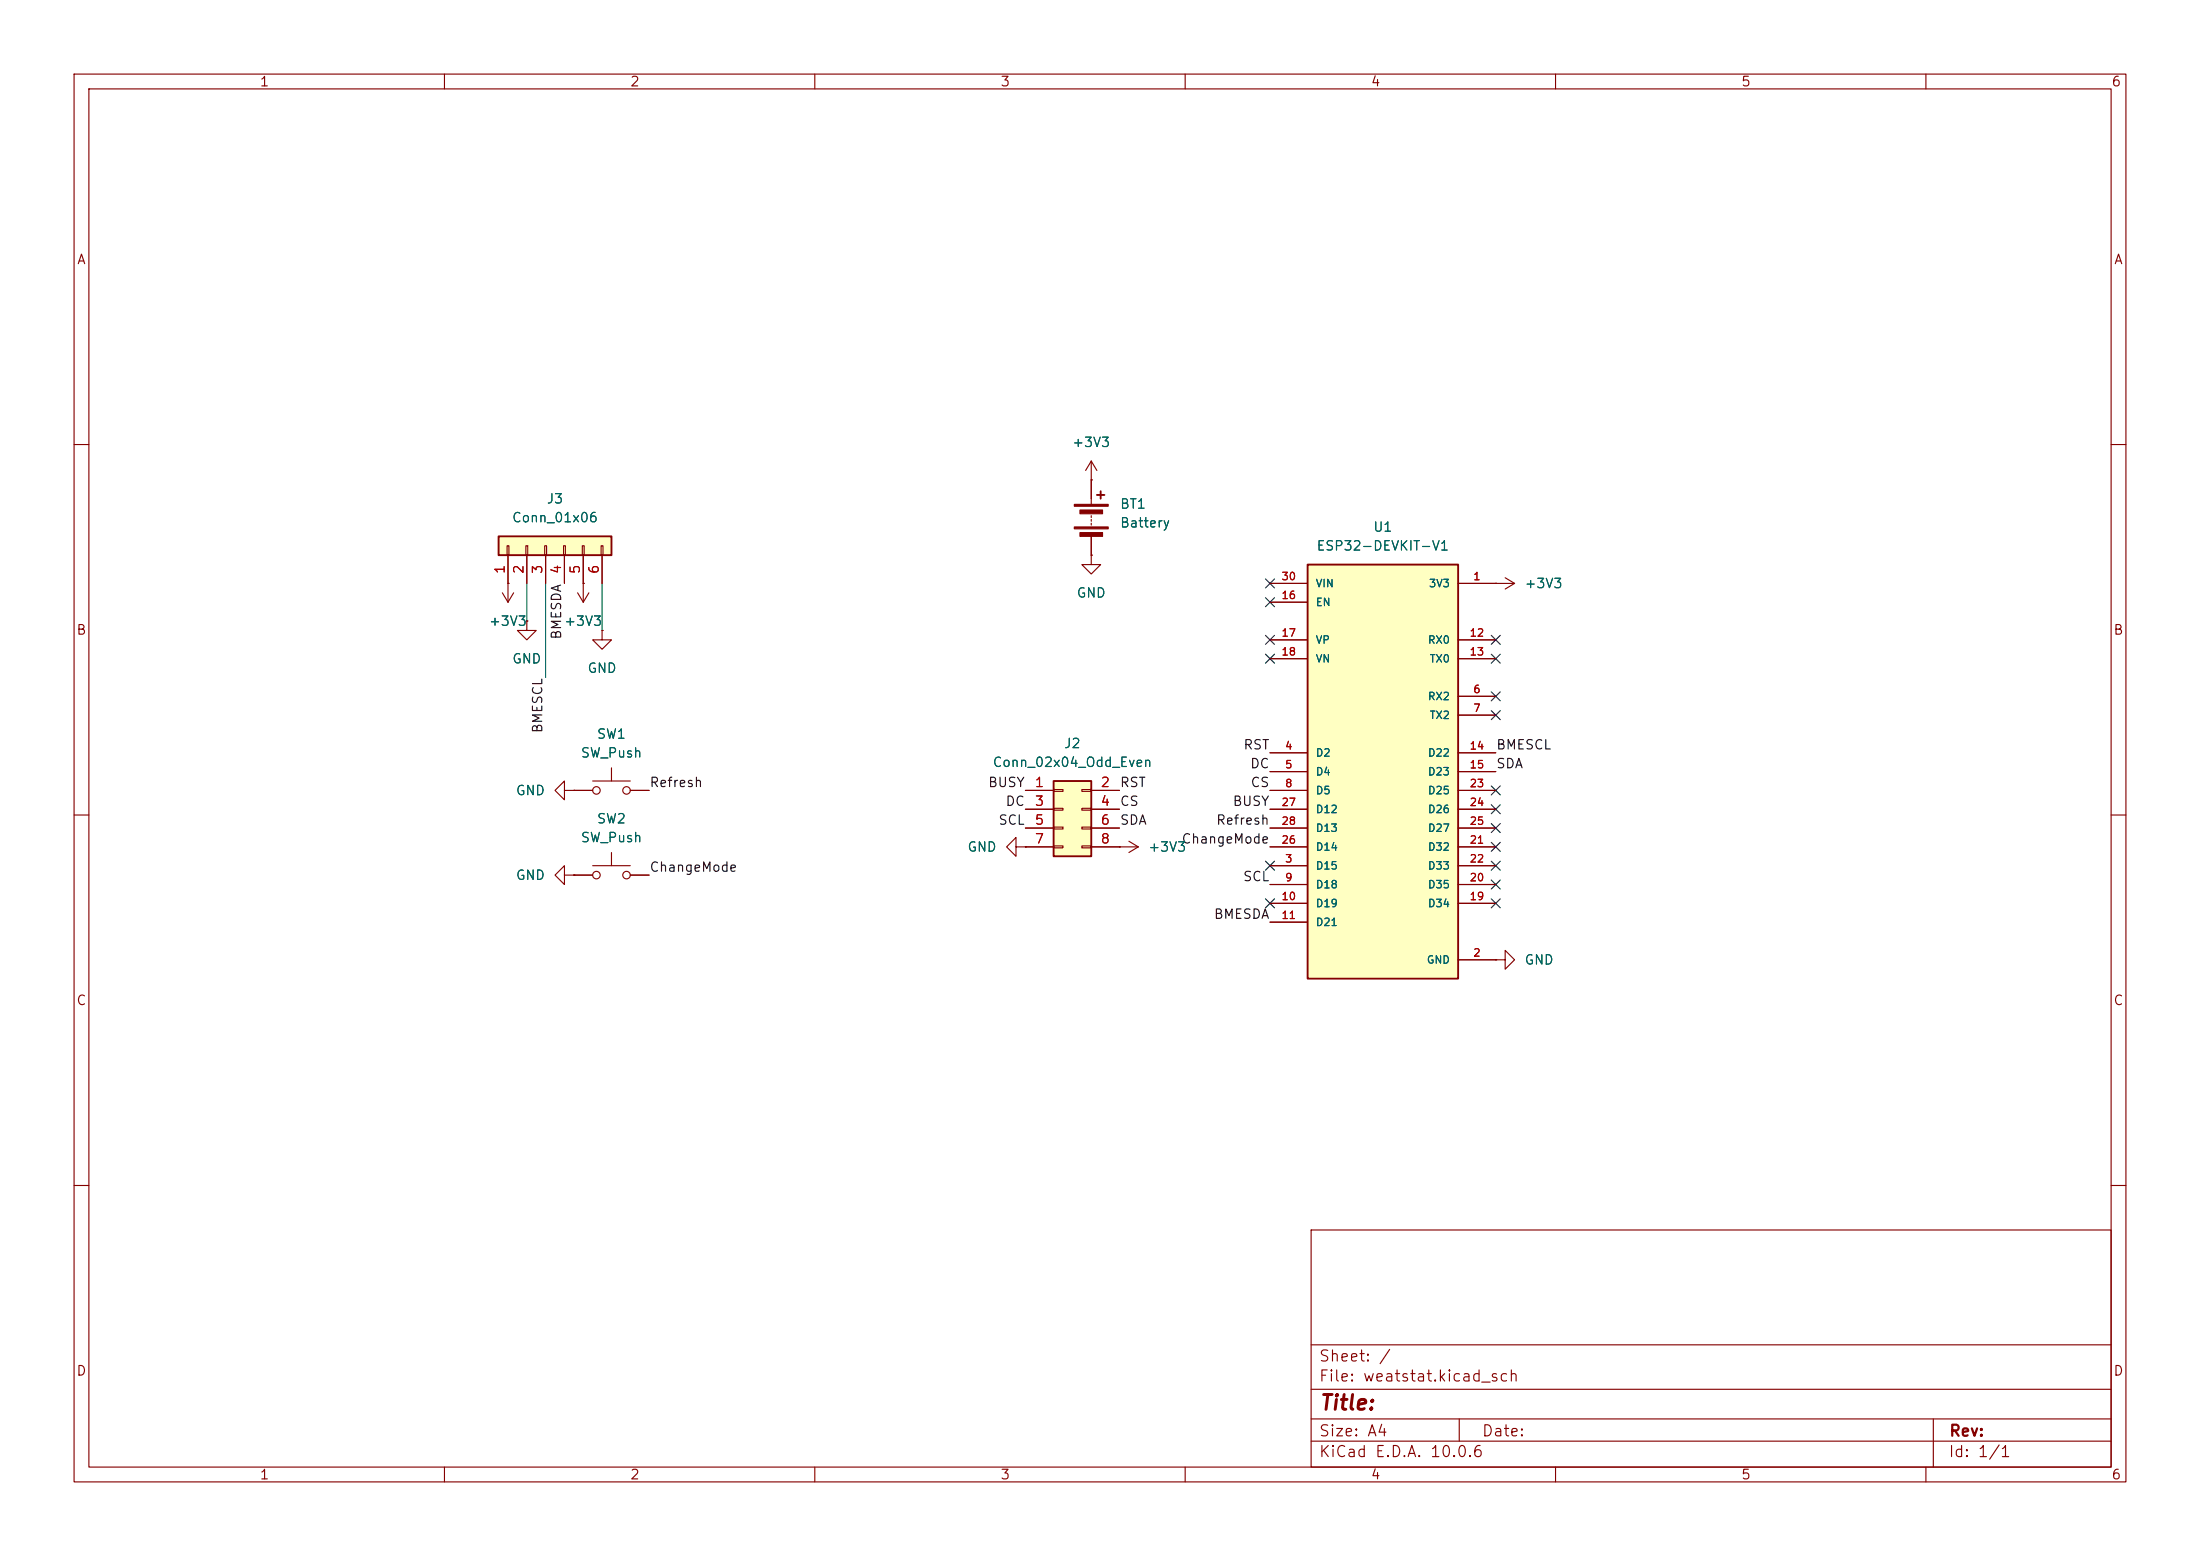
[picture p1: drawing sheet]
(kicad_sch
 (version 20260306)
 (generator "eeschema")
 (generator_version "10.0")
 (paper "A4")
 (lib_symbols
  (symbol "Connector_Generic:Conn_01x06"
   (pin_names
    (offset 1.016) (hide yes)) (exclude_from_sim no) (in_bom yes) (on_board yes)
   (in_pos_files yes)
   (duplicate_pin_numbers_are_jumpers no)
   (property "Reference" "J" (at 0 7.62 0) (show_name no) (do_not_autoplace no) (effects (font (size 1.27 1.27))))
   (property "Value" "Conn_01x06" (at 0 -10.16 0) (show_name no) (do_not_autoplace no) (effects (font (size 1.27 1.27))))
   (property "Footprint" "" (at 0 0 0) (show_name no) (do_not_autoplace no) (hide yes) (effects (font (size 1.27 1.27))))
   (property "Datasheet" "" (at 0 0 0) (show_name no) (do_not_autoplace no) (hide yes) (effects (font (size 1.27 1.27))))
   (property "Description" "Generic connector, single row, 01x06, script generated (kicad-library-utils/schlib/autogen/connector/)" (at 0 0 0) (show_name no) (do_not_autoplace no) (hide yes) (effects (font (size 1.27 1.27))))
   (symbol "Conn_01x06_1_1"
    (rectangle (start -1.27 6.35) (end 1.27 -8.89) (stroke (width 0.254) (type default)) (fill (type background)))
    (rectangle (start -1.27 5.207) (end 0 4.953) (stroke (width 0.1524) (type default)) (fill (type none)))
    (rectangle (start -1.27 2.667) (end 0 2.413) (stroke (width 0.1524) (type default)) (fill (type none)))
    (rectangle (start -1.27 0.127) (end 0 -0.127) (stroke (width 0.1524) (type default)) (fill (type none)))
    (rectangle (start -1.27 -2.413) (end 0 -2.667) (stroke (width 0.1524) (type default)) (fill (type none)))
    (rectangle (start -1.27 -4.953) (end 0 -5.207) (stroke (width 0.1524) (type default)) (fill (type none)))
    (rectangle (start -1.27 -7.493) (end 0 -7.747) (stroke (width 0.1524) (type default)) (fill (type none)))
    (pin passive line (at -5.08 5.08 0) (length 3.81) (name "Pin_1" (effects (font (size 1.27 1.27)))) (number "1" (effects (font (size 1.27 1.27)))))
    (pin passive line (at -5.08 2.54 0) (length 3.81) (name "Pin_2" (effects (font (size 1.27 1.27)))) (number "2" (effects (font (size 1.27 1.27)))))
    (pin passive line (at -5.08 0 0) (length 3.81) (name "Pin_3" (effects (font (size 1.27 1.27)))) (number "3" (effects (font (size 1.27 1.27)))))
    (pin passive line (at -5.08 -2.54 0) (length 3.81) (name "Pin_4" (effects (font (size 1.27 1.27)))) (number "4" (effects (font (size 1.27 1.27)))))
    (pin passive line (at -5.08 -5.08 0) (length 3.81) (name "Pin_5" (effects (font (size 1.27 1.27)))) (number "5" (effects (font (size 1.27 1.27)))))
    (pin passive line (at -5.08 -7.62 0) (length 3.81) (name "Pin_6" (effects (font (size 1.27 1.27)))) (number "6" (effects (font (size 1.27 1.27))))))
   (embedded_fonts no))
  (symbol "Connector_Generic:Conn_02x04_Odd_Even"
   (pin_names
    (offset 1.016) (hide yes)) (exclude_from_sim no) (in_bom yes) (on_board yes)
   (in_pos_files yes)
   (duplicate_pin_numbers_are_jumpers no)
   (property "Reference" "J" (at 1.27 5.08 0) (show_name no) (do_not_autoplace no) (effects (font (size 1.27 1.27))))
   (property "Value" "Conn_02x04_Odd_Even" (at 1.27 -7.62 0) (show_name no) (do_not_autoplace no) (effects (font (size 1.27 1.27))))
   (property "Footprint" "" (at 0 0 0) (show_name no) (do_not_autoplace no) (hide yes) (effects (font (size 1.27 1.27))))
   (property "Datasheet" "" (at 0 0 0) (show_name no) (do_not_autoplace no) (hide yes) (effects (font (size 1.27 1.27))))
   (property "Description" "Generic connector, double row, 02x04, odd/even pin numbering scheme (row 1 odd numbers, row 2 even numbers), script generated (kicad-library-utils/schlib/autogen/connector/)" (at 0 0 0) (show_name no) (do_not_autoplace no) (hide yes) (effects (font (size 1.27 1.27))))
   (symbol "Conn_02x04_Odd_Even_1_1"
    (rectangle (start -1.27 3.81) (end 3.81 -6.35) (stroke (width 0.254) (type default)) (fill (type background)))
    (rectangle (start -1.27 2.667) (end 0 2.413) (stroke (width 0.1524) (type default)) (fill (type none)))
    (rectangle (start -1.27 0.127) (end 0 -0.127) (stroke (width 0.1524) (type default)) (fill (type none)))
    (rectangle (start -1.27 -2.413) (end 0 -2.667) (stroke (width 0.1524) (type default)) (fill (type none)))
    (rectangle (start -1.27 -4.953) (end 0 -5.207) (stroke (width 0.1524) (type default)) (fill (type none)))
    (rectangle (start 3.81 2.667) (end 2.54 2.413) (stroke (width 0.1524) (type default)) (fill (type none)))
    (rectangle (start 3.81 0.127) (end 2.54 -0.127) (stroke (width 0.1524) (type default)) (fill (type none)))
    (rectangle (start 3.81 -2.413) (end 2.54 -2.667) (stroke (width 0.1524) (type default)) (fill (type none)))
    (rectangle (start 3.81 -4.953) (end 2.54 -5.207) (stroke (width 0.1524) (type default)) (fill (type none)))
    (pin passive line (at -5.08 2.54 0) (length 3.81) (name "Pin_1" (effects (font (size 1.27 1.27)))) (number "1" (effects (font (size 1.27 1.27)))))
    (pin passive line (at 7.62 2.54 180) (length 3.81) (name "Pin_2" (effects (font (size 1.27 1.27)))) (number "2" (effects (font (size 1.27 1.27)))))
    (pin passive line (at -5.08 0 0) (length 3.81) (name "Pin_3" (effects (font (size 1.27 1.27)))) (number "3" (effects (font (size 1.27 1.27)))))
    (pin passive line (at 7.62 0 180) (length 3.81) (name "Pin_4" (effects (font (size 1.27 1.27)))) (number "4" (effects (font (size 1.27 1.27)))))
    (pin passive line (at -5.08 -2.54 0) (length 3.81) (name "Pin_5" (effects (font (size 1.27 1.27)))) (number "5" (effects (font (size 1.27 1.27)))))
    (pin passive line (at 7.62 -2.54 180) (length 3.81) (name "Pin_6" (effects (font (size 1.27 1.27)))) (number "6" (effects (font (size 1.27 1.27)))))
    (pin passive line (at -5.08 -5.08 0) (length 3.81) (name "Pin_7" (effects (font (size 1.27 1.27)))) (number "7" (effects (font (size 1.27 1.27)))))
    (pin passive line (at 7.62 -5.08 180) (length 3.81) (name "Pin_8" (effects (font (size 1.27 1.27)))) (number "8" (effects (font (size 1.27 1.27))))))
   (embedded_fonts no))
  (symbol "Device:Battery"
   (pin_numbers (hide yes))
   (pin_names
    (offset 0) (hide yes)) (exclude_from_sim no) (in_bom yes) (on_board yes)
   (in_pos_files yes)
   (duplicate_pin_numbers_are_jumpers no)
   (property "Reference" "BT" (at 2.54 2.54 0) (show_name no) (do_not_autoplace no) (effects (font (size 1.27 1.27)) (justify left)))
   (property "Value" "Battery" (at 2.54 0 0) (show_name no) (do_not_autoplace no) (effects (font (size 1.27 1.27)) (justify left)))
   (property "Footprint" "" (at 0 1.524 90) (show_name no) (do_not_autoplace no) (hide yes) (effects (font (size 1.27 1.27))))
   (property "Datasheet" "" (at 0 1.524 90) (show_name no) (do_not_autoplace no) (hide yes) (effects (font (size 1.27 1.27))))
   (property "Description" "Multiple-cell battery" (at 0 0 0) (show_name no) (do_not_autoplace no) (hide yes) (effects (font (size 1.27 1.27))))
   (property "Sim.Device" "V" (at 0 0 0) (show_name no) (do_not_autoplace no) (hide yes) (effects (font (size 1.27 1.27))))
   (property "Sim.Type" "DC" (at 0 0 0) (show_name no) (do_not_autoplace no) (hide yes) (effects (font (size 1.27 1.27))))
   (property "Sim.Pins" "1=+ 2=-" (at 0 0 0) (show_name no) (do_not_autoplace no) (hide yes) (effects (font (size 1.27 1.27))))
   (symbol "Battery_0_1"
    (rectangle (start -2.286 1.778) (end 2.286 1.524) (stroke (width 0) (type default)) (fill (type outline)))
    (rectangle (start -2.286 -1.27) (end 2.286 -1.524) (stroke (width 0) (type default)) (fill (type outline)))
    (rectangle (start -1.524 1.016) (end 1.524 0.508) (stroke (width 0) (type default)) (fill (type outline)))
    (rectangle (start -1.524 -2.032) (end 1.524 -2.54) (stroke (width 0) (type default)) (fill (type outline)))
    (polyline (pts (xy 0 1.778) (xy 0 2.54)) (stroke (width 0) (type default)) (fill (type none)))
    (polyline (pts (xy 0 0) (xy 0 0.254)) (stroke (width 0) (type default)) (fill (type none)))
    (polyline (pts (xy 0 -0.508) (xy 0 -0.254)) (stroke (width 0) (type default)) (fill (type none)))
    (polyline (pts (xy 0 -1.016) (xy 0 -0.762)) (stroke (width 0) (type default)) (fill (type none)))
    (polyline (pts (xy 0.762 3.048) (xy 1.778 3.048)) (stroke (width 0.254) (type default)) (fill (type none)))
    (polyline (pts (xy 1.27 3.556) (xy 1.27 2.54)) (stroke (width 0.254) (type default)) (fill (type none))))
   (symbol "Battery_1_1"
    (pin passive line (at 0 5.08 270) (length 2.54) (name "+" (effects (font (size 1.27 1.27)))) (number "1" (effects (font (size 1.27 1.27)))))
    (pin passive line (at 0 -5.08 90) (length 2.54) (name "-" (effects (font (size 1.27 1.27)))) (number "2" (effects (font (size 1.27 1.27))))))
   (embedded_fonts no))
  (symbol "ESP32-DEVKIT-V1:ESP32-DEVKIT-V1"
   (pin_names
    (offset 1.016)) (exclude_from_sim no) (in_bom yes) (on_board yes)
   (in_pos_files yes)
   (duplicate_pin_numbers_are_jumpers no)
   (property "Reference" "U" (at -10.16 30.48 0) (show_name no) (do_not_autoplace no) (effects (font (size 1.27 1.27)) (justify left top)))
   (property "Value" "ESP32-DEVKIT-V1" (at -10.16 -30.48 0) (show_name no) (do_not_autoplace no) (effects (font (size 1.27 1.27)) (justify left bottom)))
   (property "Footprint" "ESP32-DEVKIT-V1:MODULE_ESP32_DEVKIT_V1" (at 0 0 0) (show_name no) (do_not_autoplace no) (hide yes) (effects (font (size 1.27 1.27)) (justify bottom)))
   (property "Datasheet" "https://snapeda.s3.amazonaws.com/datasheets/ESP32-DOIT-DEV-KIT-v1-pinout-mischianti.pdf" (at 0 0 0) (show_name no) (do_not_autoplace no) (hide yes) (effects (font (size 1.27 1.27)) (justify bottom)))
   (property "Description" "Dual core, Wi-Fi: 2.4 GHz up to 150 Mbits/s,BLE (Bluetooth Low Energy) and legacy Bluetooth, 32 bits, Up to 240 MHz" (at 0 0 0) (show_name no) (do_not_autoplace no) (hide yes) (effects (font (size 1.27 1.27)) (justify bottom)))
   (property "DATASHEET_URL" "https://snapeda.s3.amazonaws.com/datasheets/ESP32-DOIT-DEV-KIT-v1-pinout-mischianti.pdf" (at 0 0 0) (show_name no) (do_not_autoplace no) (hide yes) (effects (font (size 1.27 1.27)) (justify bottom)))
   (property "MANUFACTURER" "Do it" (at 0 0 0) (show_name no) (do_not_autoplace no) (hide yes) (effects (font (size 1.27 1.27)) (justify bottom)))
   (property "MAXIMUM_PACKAGE_HEIGHT" "6.8 mm" (at 0 0 0) (show_name no) (do_not_autoplace no) (hide yes) (effects (font (size 1.27 1.27)) (justify bottom)))
   (property "MPN" "ESP32-DEVKIT-V1" (at 0 0 0) (show_name no) (do_not_autoplace no) (hide yes) (effects (font (size 1.27 1.27)) (justify bottom)))
   (property "SOURCE_URL" "https://www.snapeda.com/parts/ESP32-DEVKIT-V1/Do+it/view-part/" (at 0 0 0) (show_name no) (do_not_autoplace no) (hide yes) (effects (font (size 1.27 1.27)) (justify bottom)))
   (property "STANDARD" "Manufacturer Recommendations" (at 0 0 0) (show_name no) (do_not_autoplace no) (hide yes) (effects (font (size 1.27 1.27)) (justify bottom)))
   (symbol "ESP32-DEVKIT-V1_0_0"
    (rectangle (start -10.16 -27.94) (end 10.16 27.94) (stroke (width 0.254) (type default)) (fill (type background)))
    (pin output line (at 15.24 25.4 180) (length 5.08) (name "3V3" (effects (font (size 1.016 1.016)))) (number "1" (effects (font (size 1.016 1.016)))))
    (pin power_in line (at 15.24 -25.4 180) (length 5.08) (name "GND" (effects (font (size 1.016 1.016)))) (number "2" (effects (font (size 1.016 1.016)))))
    (pin bidirectional line (at -15.24 -12.7 0) (length 5.08) (name "D15" (effects (font (size 1.016 1.016)))) (number "3" (effects (font (size 1.016 1.016)))))
    (pin bidirectional line (at -15.24 2.54 0) (length 5.08) (name "D2" (effects (font (size 1.016 1.016)))) (number "4" (effects (font (size 1.016 1.016)))))
    (pin bidirectional line (at -15.24 0 0) (length 5.08) (name "D4" (effects (font (size 1.016 1.016)))) (number "5" (effects (font (size 1.016 1.016)))))
    (pin input line (at 15.24 10.16 180) (length 5.08) (name "RX2" (effects (font (size 1.016 1.016)))) (number "6" (effects (font (size 1.016 1.016)))))
    (pin output line (at 15.24 7.62 180) (length 5.08) (name "TX2" (effects (font (size 1.016 1.016)))) (number "7" (effects (font (size 1.016 1.016)))))
    (pin bidirectional line (at -15.24 -2.54 0) (length 5.08) (name "D5" (effects (font (size 1.016 1.016)))) (number "8" (effects (font (size 1.016 1.016)))))
    (pin bidirectional line (at -15.24 -15.24 0) (length 5.08) (name "D18" (effects (font (size 1.016 1.016)))) (number "9" (effects (font (size 1.016 1.016)))))
    (pin bidirectional line (at -15.24 -17.78 0) (length 5.08) (name "D19" (effects (font (size 1.016 1.016)))) (number "10" (effects (font (size 1.016 1.016)))))
    (pin bidirectional line (at -15.24 -20.32 0) (length 5.08) (name "D21" (effects (font (size 1.016 1.016)))) (number "11" (effects (font (size 1.016 1.016)))))
    (pin input line (at 15.24 17.78 180) (length 5.08) (name "RX0" (effects (font (size 1.016 1.016)))) (number "12" (effects (font (size 1.016 1.016)))))
    (pin output line (at 15.24 15.24 180) (length 5.08) (name "TX0" (effects (font (size 1.016 1.016)))) (number "13" (effects (font (size 1.016 1.016)))))
    (pin bidirectional line (at 15.24 2.54 180) (length 5.08) (name "D22" (effects (font (size 1.016 1.016)))) (number "14" (effects (font (size 1.016 1.016)))))
    (pin bidirectional line (at 15.24 0 180) (length 5.08) (name "D23" (effects (font (size 1.016 1.016)))) (number "15" (effects (font (size 1.016 1.016)))))
    (pin input line (at -15.24 22.86 0) (length 5.08) (name "EN" (effects (font (size 1.016 1.016)))) (number "16" (effects (font (size 1.016 1.016)))))
    (pin bidirectional line (at -15.24 17.78 0) (length 5.08) (name "VP" (effects (font (size 1.016 1.016)))) (number "17" (effects (font (size 1.016 1.016)))))
    (pin bidirectional line (at -15.24 15.24 0) (length 5.08) (name "VN" (effects (font (size 1.016 1.016)))) (number "18" (effects (font (size 1.016 1.016)))))
    (pin bidirectional line (at 15.24 -17.78 180) (length 5.08) (name "D34" (effects (font (size 1.016 1.016)))) (number "19" (effects (font (size 1.016 1.016)))))
    (pin bidirectional line (at 15.24 -15.24 180) (length 5.08) (name "D35" (effects (font (size 1.016 1.016)))) (number "20" (effects (font (size 1.016 1.016)))))
    (pin bidirectional line (at 15.24 -10.16 180) (length 5.08) (name "D32" (effects (font (size 1.016 1.016)))) (number "21" (effects (font (size 1.016 1.016)))))
    (pin bidirectional line (at 15.24 -12.7 180) (length 5.08) (name "D33" (effects (font (size 1.016 1.016)))) (number "22" (effects (font (size 1.016 1.016)))))
    (pin bidirectional line (at 15.24 -2.54 180) (length 5.08) (name "D25" (effects (font (size 1.016 1.016)))) (number "23" (effects (font (size 1.016 1.016)))))
    (pin bidirectional line (at 15.24 -5.08 180) (length 5.08) (name "D26" (effects (font (size 1.016 1.016)))) (number "24" (effects (font (size 1.016 1.016)))))
    (pin bidirectional line (at 15.24 -7.62 180) (length 5.08) (name "D27" (effects (font (size 1.016 1.016)))) (number "25" (effects (font (size 1.016 1.016)))))
    (pin bidirectional line (at -15.24 -10.16 0) (length 5.08) (name "D14" (effects (font (size 1.016 1.016)))) (number "26" (effects (font (size 1.016 1.016)))))
    (pin bidirectional line (at -15.24 -5.08 0) (length 5.08) (name "D12" (effects (font (size 1.016 1.016)))) (number "27" (effects (font (size 1.016 1.016)))))
    (pin bidirectional line (at -15.24 -7.62 0) (length 5.08) (name "D13" (effects (font (size 1.016 1.016)))) (number "28" (effects (font (size 1.016 1.016)))))
    (pin power_in line (at 15.24 -25.4 180) (length 5.08) (hide yes) (name "GND" (effects (font (size 1.016 1.016)))) (number "29" (effects (font (size 1.016 1.016)))))
    (pin input line (at -15.24 25.4 0) (length 5.08) (name "VIN" (effects (font (size 1.016 1.016)))) (number "30" (effects (font (size 1.016 1.016))))))
   (embedded_fonts no))
  (symbol "Switch:SW_Push"
   (pin_numbers (hide yes))
   (pin_names
    (offset 1.016) (hide yes)) (exclude_from_sim no) (in_bom yes) (on_board yes)
   (in_pos_files yes)
   (duplicate_pin_numbers_are_jumpers no)
   (property "Reference" "SW" (at 1.27 2.54 0) (show_name no) (do_not_autoplace no) (effects (font (size 1.27 1.27)) (justify left)))
   (property "Value" "SW_Push" (at 0 -1.524 0) (show_name no) (do_not_autoplace no) (effects (font (size 1.27 1.27))))
   (property "Footprint" "" (at 0 5.08 0) (show_name no) (do_not_autoplace no) (hide yes) (effects (font (size 1.27 1.27))))
   (property "Datasheet" "" (at 0 5.08 0) (show_name no) (do_not_autoplace no) (hide yes) (effects (font (size 1.27 1.27))))
   (property "Description" "Push button switch, generic, two pins" (at 0 0 0) (show_name no) (do_not_autoplace no) (hide yes) (effects (font (size 1.27 1.27))))
   (symbol "SW_Push_0_1"
    (circle (center -2.032 0) (radius 0.508) (stroke (width 0) (type default)) (fill (type none)))
    (polyline (pts (xy 0 1.27) (xy 0 3.048)) (stroke (width 0) (type default)) (fill (type none)))
    (circle (center 2.032 0) (radius 0.508) (stroke (width 0) (type default)) (fill (type none)))
    (polyline (pts (xy 2.54 1.27) (xy -2.54 1.27)) (stroke (width 0) (type default)) (fill (type none)))
    (pin passive line (at -5.08 0 0) (length 2.54) (name "1" (effects (font (size 1.27 1.27)))) (number "1" (effects (font (size 1.27 1.27)))))
    (pin passive line (at 5.08 0 180) (length 2.54) (name "2" (effects (font (size 1.27 1.27)))) (number "2" (effects (font (size 1.27 1.27))))))
   (embedded_fonts no))
  (symbol "power:+3V3"
   (power global)
   (pin_numbers (hide yes))
   (pin_names
    (offset 0) (hide yes)) (exclude_from_sim no) (in_bom yes) (on_board yes)
   (in_pos_files yes)
   (duplicate_pin_numbers_are_jumpers no)
   (property "Reference" "#PWR" (at 0 -3.81 0) (show_name no) (do_not_autoplace no) (hide yes) (effects (font (size 1.27 1.27))))
   (property "Value" "+3V3" (at 0 3.556 0) (show_name no) (do_not_autoplace no) (effects (font (size 1.27 1.27))))
   (property "Footprint" "" (at 0 0 0) (show_name no) (do_not_autoplace no) (hide yes) (effects (font (size 1.27 1.27))))
   (property "Datasheet" "" (at 0 0 0) (show_name no) (do_not_autoplace no) (hide yes) (effects (font (size 1.27 1.27))))
   (property "Description" "Power symbol creates a global label with name \"+3V3\"" (at 0 0 0) (show_name no) (do_not_autoplace no) (hide yes) (effects (font (size 1.27 1.27))))
   (symbol "+3V3_0_1"
    (polyline (pts (xy -0.762 1.27) (xy 0 2.54)) (stroke (width 0) (type default)) (fill (type none)))
    (polyline (pts (xy 0 2.54) (xy 0.762 1.27)) (stroke (width 0) (type default)) (fill (type none)))
    (polyline (pts (xy 0 0) (xy 0 2.54)) (stroke (width 0) (type default)) (fill (type none))))
   (symbol "+3V3_1_1"
    (pin power_in line (at 0 0 90) (length 0) (name "" (effects (font (size 1.27 1.27)))) (number "1" (effects (font (size 1.27 1.27))))))
   (embedded_fonts no))
  (symbol "power:GND"
   (power global)
   (pin_numbers (hide yes))
   (pin_names
    (offset 0) (hide yes)) (exclude_from_sim no) (in_bom yes) (on_board yes)
   (in_pos_files yes)
   (duplicate_pin_numbers_are_jumpers no)
   (property "Reference" "#PWR" (at 0 -6.35 0) (show_name no) (do_not_autoplace no) (hide yes) (effects (font (size 1.27 1.27))))
   (property "Value" "GND" (at 0 -3.81 0) (show_name no) (do_not_autoplace no) (effects (font (size 1.27 1.27))))
   (property "Footprint" "" (at 0 0 0) (show_name no) (do_not_autoplace no) (hide yes) (effects (font (size 1.27 1.27))))
   (property "Datasheet" "" (at 0 0 0) (show_name no) (do_not_autoplace no) (hide yes) (effects (font (size 1.27 1.27))))
   (property "Description" "Power symbol creates a global label with name \"GND\" , ground" (at 0 0 0) (show_name no) (do_not_autoplace no) (hide yes) (effects (font (size 1.27 1.27))))
   (symbol "GND_0_1"
    (polyline (pts (xy 0 0) (xy 0 -1.27) (xy 1.27 -1.27) (xy 0 -2.54) (xy -1.27 -1.27) (xy 0 -1.27)) (stroke (width 0) (type default)) (fill (type none))))
   (symbol "GND_1_1"
    (pin power_in line (at 0 0 270) (length 0) (name "" (effects (font (size 1.27 1.27)))) (number "1" (effects (font (size 1.27 1.27))))))
   (embedded_fonts no)))
 (no_connect
  (at 201.93 93.98))
 (no_connect
  (at 201.93 106.68))
 (no_connect
  (at 171.45 116.84))
 (no_connect
  (at 171.45 86.36))
 (no_connect
  (at 171.45 121.92))
 (no_connect
  (at 171.45 88.9))
 (no_connect
  (at 201.93 111.76))
 (no_connect
  (at 201.93 121.92))
 (no_connect
  (at 201.93 109.22))
 (no_connect
  (at 201.93 114.3))
 (no_connect
  (at 201.93 119.38))
 (no_connect
  (at 201.93 116.84))
 (no_connect
  (at 201.93 96.52))
 (no_connect
  (at 171.45 78.74))
 (no_connect
  (at 201.93 86.36))
 (no_connect
  (at 201.93 88.9))
 (no_connect
  (at 171.45 81.28))
 (wire
  (pts (xy 73.66 91.44) (xy 73.66 78.74))
  (stroke (width 0) (type default)))
 (wire
  (pts (xy 81.28 85.09) (xy 81.28 78.74))
  (stroke (width 0) (type default)))
 (wire
  (pts (xy 71.12 83.82) (xy 71.12 78.74))
  (stroke (width 0) (type default)))
 (label "BMESDA"
  (at 171.45 124.46 180)
  (effects (font (size 1.27 1.27)) (justify right bottom)))
 (label "BUSY"
  (at 138.43 106.68 180)
  (effects (font (size 1.27 1.27)) (justify right bottom)))
 (label "SDA"
  (at 201.93 104.14 0)
  (effects (font (size 1.27 1.27)) (justify left bottom)))
 (label "DC"
  (at 171.45 104.14 180)
  (effects (font (size 1.27 1.27)) (justify right bottom)))
 (label "SDA"
  (at 151.13 111.76 0)
  (effects (font (size 1.27 1.27)) (justify left bottom)))
 (label "ChangeMode"
  (at 171.45 114.3 180)
  (effects (font (size 1.27 1.27)) (justify right bottom)))
 (label "SCL"
  (at 138.43 111.76 180)
  (effects (font (size 1.27 1.27)) (justify right bottom)))
 (label "Refresh"
  (at 87.63 106.68 0)
  (effects (font (size 1.27 1.27)) (justify left bottom)))
 (label "BMESCL"
  (at 201.93 101.6 0)
  (effects (font (size 1.27 1.27)) (justify left bottom)))
 (label "BMESDA"
  (at 76.2 78.74 270)
  (effects (font (size 1.27 1.27)) (justify right bottom)))
 (label "ChangeMode"
  (at 87.63 118.11 0)
  (effects (font (size 1.27 1.27)) (justify left bottom)))
 (label "SCL"
  (at 171.45 119.38 180)
  (effects (font (size 1.27 1.27)) (justify right bottom)))
 (label "DC"
  (at 138.43 109.22 180)
  (effects (font (size 1.27 1.27)) (justify right bottom)))
 (label "RST"
  (at 171.45 101.6 180)
  (effects (font (size 1.27 1.27)) (justify right bottom)))
 (label "BUSY"
  (at 171.45 109.22 180)
  (effects (font (size 1.27 1.27)) (justify right bottom)))
 (label "CS"
  (at 151.13 109.22 0)
  (effects (font (size 1.27 1.27)) (justify left bottom)))
 (label "BMESCL"
  (at 73.66 91.44 270)
  (effects (font (size 1.27 1.27)) (justify right bottom)))
 (label "RST"
  (at 151.13 106.68 0)
  (effects (font (size 1.27 1.27)) (justify left bottom)))
 (label "Refresh"
  (at 171.45 111.76 180)
  (effects (font (size 1.27 1.27)) (justify right bottom)))
 (label "CS"
  (at 171.45 106.68 180)
  (effects (font (size 1.27 1.27)) (justify right bottom)))
 (symbol
  (lib_id "Switch:SW_Push")
  (at 82.55 118.11 0)
  (unit 1)
  (body_style 1)
  (exclude_from_sim no)
  (in_bom yes)
  (on_board yes)
  (in_pos_files yes)
  (dnp no)
  (fields_autoplaced yes)
  (property "Reference" "SW2" (at 82.55 110.49 0) (show_name no) (do_not_autoplace no) (effects (font (size 1.27 1.27))))
  (property "Value" "SW_Push" (at 82.55 113.03 0) (show_name no) (do_not_autoplace no) (effects (font (size 1.27 1.27))))
  (property "Footprint" "Button_Switch_Keyboard:SW_Cherry_MX_1.00u_PCB" (at 82.55 113.03 0) (hide yes) (show_name no) (do_not_autoplace no) (effects (font (size 1.27 1.27))))
  (property "Datasheet" "" (at 82.55 113.03 0) (hide yes) (show_name no) (do_not_autoplace no) (effects (font (size 1.27 1.27))))
  (property "Description" "Push button switch, generic, two pins" (at 82.55 118.11 0) (hide yes) (show_name no) (do_not_autoplace no) (effects (font (size 1.27 1.27))))
  (pin "1")
  (pin "2"))
 (symbol
  (lib_id "Device:Battery")
  (at 147.32 69.85 0)
  (unit 1)
  (body_style 1)
  (exclude_from_sim no)
  (in_bom yes)
  (on_board yes)
  (in_pos_files yes)
  (dnp no)
  (fields_autoplaced yes)
  (property "Reference" "BT1" (at 151.13 68.0084 0) (show_name no) (do_not_autoplace no) (effects (font (size 1.27 1.27)) (justify left)))
  (property "Value" "Battery" (at 151.13 70.5484 0) (show_name no) (do_not_autoplace no) (effects (font (size 1.27 1.27)) (justify left)))
  (property "Footprint" "" (at 147.32 68.326 90) (hide yes) (show_name no) (do_not_autoplace no) (effects (font (size 1.27 1.27))))
  (property "Datasheet" "" (at 147.32 68.326 90) (hide yes) (show_name no) (do_not_autoplace no) (effects (font (size 1.27 1.27))))
  (property "Description" "Multiple-cell battery" (at 147.32 69.85 0) (hide yes) (show_name no) (do_not_autoplace no) (effects (font (size 1.27 1.27))))
  (property "Sim.Device" "V" (at 147.32 69.85 0) (hide yes) (show_name no) (do_not_autoplace no) (effects (font (size 1.27 1.27))))
  (property "Sim.Type" "DC" (at 147.32 69.85 0) (hide yes) (show_name no) (do_not_autoplace no) (effects (font (size 1.27 1.27))))
  (property "Sim.Pins" "1=+ 2=-" (at 147.32 69.85 0) (hide yes) (show_name no) (do_not_autoplace no) (effects (font (size 1.27 1.27))))
  (pin "1")
  (pin "2"))
 (symbol
  (lib_id "power:GND")
  (at 77.47 106.68 270)
  (unit 1)
  (body_style 1)
  (exclude_from_sim no)
  (in_bom yes)
  (on_board yes)
  (in_pos_files yes)
  (dnp no)
  (fields_autoplaced yes)
  (property "Reference" "#PWR012" (at 71.12 106.68 0) (hide yes) (show_name no) (do_not_autoplace no) (effects (font (size 1.27 1.27))))
  (property "Value" "GND" (at 73.66 106.6799 90) (show_name no) (do_not_autoplace no) (effects (font (size 1.27 1.27)) (justify right)))
  (property "Footprint" "" (at 77.47 106.68 0) (hide yes) (show_name no) (do_not_autoplace no) (effects (font (size 1.27 1.27))))
  (property "Datasheet" "" (at 77.47 106.68 0) (hide yes) (show_name no) (do_not_autoplace no) (effects (font (size 1.27 1.27))))
  (property "Description" "Power symbol creates a global label with name \"GND\" , ground" (at 77.47 106.68 0) (hide yes) (show_name no) (do_not_autoplace no) (effects (font (size 1.27 1.27))))
  (pin "1"))
 (symbol
  (lib_id "ESP32-DEVKIT-V1:ESP32-DEVKIT-V1")
  (at 186.69 104.14 0)
  (unit 1)
  (body_style 1)
  (exclude_from_sim no)
  (in_bom yes)
  (on_board yes)
  (in_pos_files yes)
  (dnp no)
  (fields_autoplaced yes)
  (property "Reference" "U1" (at 186.69 71.12 0) (show_name no) (do_not_autoplace no) (effects (font (size 1.27 1.27))))
  (property "Value" "ESP32-DEVKIT-V1" (at 186.69 73.66 0) (show_name no) (do_not_autoplace no) (effects (font (size 1.27 1.27))))
  (property "Footprint" "footprints:MODULE_ESP32_DEVKIT_V1" (at 186.69 104.14 0) (hide yes) (show_name no) (do_not_autoplace no) (effects (font (size 1.27 1.27)) (justify bottom)))
  (property "Datasheet" "https://snapeda.s3.amazonaws.com/datasheets/ESP32-DOIT-DEV-KIT-v1-pinout-mischianti.pdf" (at 186.69 104.14 0) (hide yes) (show_name no) (do_not_autoplace no) (effects (font (size 1.27 1.27)) (justify bottom)))
  (property "Description" "Dual core, Wi-Fi: 2.4 GHz up to 150 Mbits/s,BLE (Bluetooth Low Energy) and legacy Bluetooth, 32 bits, Up to 240 MHz" (at 186.69 104.14 0) (hide yes) (show_name no) (do_not_autoplace no) (effects (font (size 1.27 1.27)) (justify bottom)))
  (property "DATASHEET_URL" "https://snapeda.s3.amazonaws.com/datasheets/ESP32-DOIT-DEV-KIT-v1-pinout-mischianti.pdf" (at 186.69 104.14 0) (hide yes) (show_name no) (do_not_autoplace no) (effects (font (size 1.27 1.27)) (justify bottom)))
  (property "MANUFACTURER" "Do it" (at 186.69 104.14 0) (hide yes) (show_name no) (do_not_autoplace no) (effects (font (size 1.27 1.27)) (justify bottom)))
  (property "MAXIMUM_PACKAGE_HEIGHT" "6.8 mm" (at 186.69 104.14 0) (hide yes) (show_name no) (do_not_autoplace no) (effects (font (size 1.27 1.27)) (justify bottom)))
  (property "MPN" "ESP32-DEVKIT-V1" (at 186.69 104.14 0) (hide yes) (show_name no) (do_not_autoplace no) (effects (font (size 1.27 1.27)) (justify bottom)))
  (property "SOURCE_URL" "https://www.snapeda.com/parts/ESP32-DEVKIT-V1/Do+it/view-part/" (at 186.69 104.14 0) (hide yes) (show_name no) (do_not_autoplace no) (effects (font (size 1.27 1.27)) (justify bottom)))
  (property "STANDARD" "Manufacturer Recommendations" (at 186.69 104.14 0) (hide yes) (show_name no) (do_not_autoplace no) (effects (font (size 1.27 1.27)) (justify bottom)))
  (pin "12")
  (pin "17")
  (pin "7")
  (pin "4")
  (pin "1")
  (pin "13")
  (pin "20")
  (pin "6")
  (pin "11")
  (pin "19")
  (pin "9")
  (pin "3")
  (pin "2")
  (pin "18")
  (pin "10")
  (pin "8")
  (pin "16")
  (pin "5")
  (pin "21")
  (pin "15")
  (pin "14")
  (pin "29")
  (pin "24")
  (pin "30")
  (pin "23")
  (pin "27")
  (pin "28")
  (pin "22")
  (pin "26")
  (pin "25"))
 (symbol
  (lib_id "power:GND")
  (at 147.32 74.93 0)
  (unit 1)
  (body_style 1)
  (exclude_from_sim no)
  (in_bom yes)
  (on_board yes)
  (in_pos_files yes)
  (dnp no)
  (fields_autoplaced yes)
  (property "Reference" "#PWR07" (at 147.32 81.28 0) (hide yes) (show_name no) (do_not_autoplace no) (effects (font (size 1.27 1.27))))
  (property "Value" "GND" (at 147.32 80.01 0) (show_name no) (do_not_autoplace no) (effects (font (size 1.27 1.27))))
  (property "Footprint" "" (at 147.32 74.93 0) (hide yes) (show_name no) (do_not_autoplace no) (effects (font (size 1.27 1.27))))
  (property "Datasheet" "" (at 147.32 74.93 0) (hide yes) (show_name no) (do_not_autoplace no) (effects (font (size 1.27 1.27))))
  (property "Description" "Power symbol creates a global label with name \"GND\" , ground" (at 147.32 74.93 0) (hide yes) (show_name no) (do_not_autoplace no) (effects (font (size 1.27 1.27))))
  (pin "1"))
 (symbol
  (lib_id "power:GND")
  (at 71.12 83.82 0)
  (unit 1)
  (body_style 1)
  (exclude_from_sim no)
  (in_bom yes)
  (on_board yes)
  (in_pos_files yes)
  (dnp no)
  (fields_autoplaced yes)
  (property "Reference" "#PWR03" (at 71.12 90.17 0) (hide yes) (show_name no) (do_not_autoplace no) (effects (font (size 1.27 1.27))))
  (property "Value" "GND" (at 71.12 88.9 0) (show_name no) (do_not_autoplace no) (effects (font (size 1.27 1.27))))
  (property "Footprint" "" (at 71.12 83.82 0) (hide yes) (show_name no) (do_not_autoplace no) (effects (font (size 1.27 1.27))))
  (property "Datasheet" "" (at 71.12 83.82 0) (hide yes) (show_name no) (do_not_autoplace no) (effects (font (size 1.27 1.27))))
  (property "Description" "Power symbol creates a global label with name \"GND\" , ground" (at 71.12 83.82 0) (hide yes) (show_name no) (do_not_autoplace no) (effects (font (size 1.27 1.27))))
  (pin "1"))
 (symbol
  (lib_id "power:+3V3")
  (at 201.93 78.74 270)
  (unit 1)
  (body_style 1)
  (exclude_from_sim no)
  (in_bom yes)
  (on_board yes)
  (in_pos_files yes)
  (dnp no)
  (fields_autoplaced yes)
  (property "Reference" "#PWR014" (at 198.12 78.74 0) (hide yes) (show_name no) (do_not_autoplace no) (effects (font (size 1.27 1.27))))
  (property "Value" "+3V3" (at 205.74 78.7399 90) (show_name no) (do_not_autoplace no) (effects (font (size 1.27 1.27)) (justify left)))
  (property "Footprint" "" (at 201.93 78.74 0) (hide yes) (show_name no) (do_not_autoplace no) (effects (font (size 1.27 1.27))))
  (property "Datasheet" "" (at 201.93 78.74 0) (hide yes) (show_name no) (do_not_autoplace no) (effects (font (size 1.27 1.27))))
  (property "Description" "Power symbol creates a global label with name \"+3V3\"" (at 201.93 78.74 0) (hide yes) (show_name no) (do_not_autoplace no) (effects (font (size 1.27 1.27))))
  (pin "1"))
 (symbol
  (lib_id "Connector_Generic:Conn_01x06")
  (at 73.66 73.66 90)
  (unit 1)
  (body_style 1)
  (exclude_from_sim no)
  (in_bom yes)
  (on_board yes)
  (in_pos_files yes)
  (dnp no)
  (fields_autoplaced yes)
  (property "Reference" "J3" (at 74.93 67.31 90) (show_name no) (do_not_autoplace no) (effects (font (size 1.27 1.27))))
  (property "Value" "Conn_01x06" (at 74.93 69.85 90) (show_name no) (do_not_autoplace no) (effects (font (size 1.27 1.27))))
  (property "Footprint" "Connector_PinHeader_2.54mm:PinHeader_1x06_P2.54mm_Vertical" (at 73.66 73.66 0) (hide yes) (show_name no) (do_not_autoplace no) (effects (font (size 1.27 1.27))))
  (property "Datasheet" "" (at 73.66 73.66 0) (hide yes) (show_name no) (do_not_autoplace no) (effects (font (size 1.27 1.27))))
  (property "Description" "Generic connector, single row, 01x06, script generated (kicad-library-utils/schlib/autogen/connector/)" (at 73.66 73.66 0) (hide yes) (show_name no) (do_not_autoplace no) (effects (font (size 1.27 1.27))))
  (pin "2")
  (pin "4")
  (pin "6")
  (pin "5")
  (pin "1")
  (pin "3"))
 (symbol
  (lib_id "power:+3V3")
  (at 78.74 78.74 180)
  (unit 1)
  (body_style 1)
  (exclude_from_sim no)
  (in_bom yes)
  (on_board yes)
  (in_pos_files yes)
  (dnp no)
  (fields_autoplaced yes)
  (property "Reference" "#PWR04" (at 78.74 74.93 0) (hide yes) (show_name no) (do_not_autoplace no) (effects (font (size 1.27 1.27))))
  (property "Value" "+3V3" (at 78.74 83.82 0) (show_name no) (do_not_autoplace no) (effects (font (size 1.27 1.27))))
  (property "Footprint" "" (at 78.74 78.74 0) (hide yes) (show_name no) (do_not_autoplace no) (effects (font (size 1.27 1.27))))
  (property "Datasheet" "" (at 78.74 78.74 0) (hide yes) (show_name no) (do_not_autoplace no) (effects (font (size 1.27 1.27))))
  (property "Description" "Power symbol creates a global label with name \"+3V3\"" (at 78.74 78.74 0) (hide yes) (show_name no) (do_not_autoplace no) (effects (font (size 1.27 1.27))))
  (pin "1"))
 (symbol
  (lib_id "power:+3V3")
  (at 68.58 78.74 180)
  (unit 1)
  (body_style 1)
  (exclude_from_sim no)
  (in_bom yes)
  (on_board yes)
  (in_pos_files yes)
  (dnp no)
  (fields_autoplaced yes)
  (property "Reference" "#PWR05" (at 68.58 74.93 0) (hide yes) (show_name no) (do_not_autoplace no) (effects (font (size 1.27 1.27))))
  (property "Value" "+3V3" (at 68.58 83.82 0) (show_name no) (do_not_autoplace no) (effects (font (size 1.27 1.27))))
  (property "Footprint" "" (at 68.58 78.74 0) (hide yes) (show_name no) (do_not_autoplace no) (effects (font (size 1.27 1.27))))
  (property "Datasheet" "" (at 68.58 78.74 0) (hide yes) (show_name no) (do_not_autoplace no) (effects (font (size 1.27 1.27))))
  (property "Description" "Power symbol creates a global label with name \"+3V3\"" (at 68.58 78.74 0) (hide yes) (show_name no) (do_not_autoplace no) (effects (font (size 1.27 1.27))))
  (pin "1"))
 (symbol
  (lib_id "power:GND")
  (at 81.28 85.09 0)
  (unit 1)
  (body_style 1)
  (exclude_from_sim no)
  (in_bom yes)
  (on_board yes)
  (in_pos_files yes)
  (dnp no)
  (fields_autoplaced yes)
  (property "Reference" "#PWR011" (at 81.28 91.44 0) (hide yes) (show_name no) (do_not_autoplace no) (effects (font (size 1.27 1.27))))
  (property "Value" "GND" (at 81.28 90.17 0) (show_name no) (do_not_autoplace no) (effects (font (size 1.27 1.27))))
  (property "Footprint" "" (at 81.28 85.09 0) (hide yes) (show_name no) (do_not_autoplace no) (effects (font (size 1.27 1.27))))
  (property "Datasheet" "" (at 81.28 85.09 0) (hide yes) (show_name no) (do_not_autoplace no) (effects (font (size 1.27 1.27))))
  (property "Description" "Power symbol creates a global label with name \"GND\" , ground" (at 81.28 85.09 0) (hide yes) (show_name no) (do_not_autoplace no) (effects (font (size 1.27 1.27))))
  (pin "1"))
 (symbol
  (lib_id "power:+3V3")
  (at 147.32 64.77 0)
  (unit 1)
  (body_style 1)
  (exclude_from_sim no)
  (in_bom yes)
  (on_board yes)
  (in_pos_files yes)
  (dnp no)
  (fields_autoplaced yes)
  (property "Reference" "#PWR08" (at 147.32 68.58 0) (hide yes) (show_name no) (do_not_autoplace no) (effects (font (size 1.27 1.27))))
  (property "Value" "+3V3" (at 147.32 59.69 0) (show_name no) (do_not_autoplace no) (effects (font (size 1.27 1.27))))
  (property "Footprint" "" (at 147.32 64.77 0) (hide yes) (show_name no) (do_not_autoplace no) (effects (font (size 1.27 1.27))))
  (property "Datasheet" "" (at 147.32 64.77 0) (hide yes) (show_name no) (do_not_autoplace no) (effects (font (size 1.27 1.27))))
  (property "Description" "Power symbol creates a global label with name \"+3V3\"" (at 147.32 64.77 0) (hide yes) (show_name no) (do_not_autoplace no) (effects (font (size 1.27 1.27))))
  (pin "1"))
 (symbol
  (lib_id "power:+3V3")
  (at 151.13 114.3 270)
  (unit 1)
  (body_style 1)
  (exclude_from_sim no)
  (in_bom yes)
  (on_board yes)
  (in_pos_files yes)
  (dnp no)
  (fields_autoplaced yes)
  (property "Reference" "#PWR02" (at 147.32 114.3 0) (hide yes) (show_name no) (do_not_autoplace no) (effects (font (size 1.27 1.27))))
  (property "Value" "+3V3" (at 154.94 114.2999 90) (show_name no) (do_not_autoplace no) (effects (font (size 1.27 1.27)) (justify left)))
  (property "Footprint" "" (at 151.13 114.3 0) (hide yes) (show_name no) (do_not_autoplace no) (effects (font (size 1.27 1.27))))
  (property "Datasheet" "" (at 151.13 114.3 0) (hide yes) (show_name no) (do_not_autoplace no) (effects (font (size 1.27 1.27))))
  (property "Description" "Power symbol creates a global label with name \"+3V3\"" (at 151.13 114.3 0) (hide yes) (show_name no) (do_not_autoplace no) (effects (font (size 1.27 1.27))))
  (pin "1"))
 (symbol
  (lib_id "power:GND")
  (at 201.93 129.54 90)
  (unit 1)
  (body_style 1)
  (exclude_from_sim no)
  (in_bom yes)
  (on_board yes)
  (in_pos_files yes)
  (dnp no)
  (fields_autoplaced yes)
  (property "Reference" "#PWR01" (at 208.28 129.54 0) (hide yes) (show_name no) (do_not_autoplace no) (effects (font (size 1.27 1.27))))
  (property "Value" "GND" (at 205.74 129.5399 90) (show_name no) (do_not_autoplace no) (effects (font (size 1.27 1.27)) (justify right)))
  (property "Footprint" "" (at 201.93 129.54 0) (hide yes) (show_name no) (do_not_autoplace no) (effects (font (size 1.27 1.27))))
  (property "Datasheet" "" (at 201.93 129.54 0) (hide yes) (show_name no) (do_not_autoplace no) (effects (font (size 1.27 1.27))))
  (property "Description" "Power symbol creates a global label with name \"GND\" , ground" (at 201.93 129.54 0) (hide yes) (show_name no) (do_not_autoplace no) (effects (font (size 1.27 1.27))))
  (pin "1"))
 (symbol
  (lib_id "Connector_Generic:Conn_02x04_Odd_Even")
  (at 143.51 109.22 0)
  (unit 1)
  (body_style 1)
  (exclude_from_sim no)
  (in_bom yes)
  (on_board yes)
  (in_pos_files yes)
  (dnp no)
  (fields_autoplaced yes)
  (property "Reference" "J2" (at 144.78 100.33 0) (show_name no) (do_not_autoplace no) (effects (font (size 1.27 1.27))))
  (property "Value" "Conn_02x04_Odd_Even" (at 144.78 102.87 0) (show_name no) (do_not_autoplace no) (effects (font (size 1.27 1.27))))
  (property "Footprint" "Connector_PinHeader_2.54mm:PinHeader_2x04_P2.54mm_Vertical" (at 143.51 109.22 0) (hide yes) (show_name no) (do_not_autoplace no) (effects (font (size 1.27 1.27))))
  (property "Datasheet" "" (at 143.51 109.22 0) (hide yes) (show_name no) (do_not_autoplace no) (effects (font (size 1.27 1.27))))
  (property "Description" "Generic connector, double row, 02x04, odd/even pin numbering scheme (row 1 odd numbers, row 2 even numbers), script generated (kicad-library-utils/schlib/autogen/connector/)" (at 143.51 109.22 0) (hide yes) (show_name no) (do_not_autoplace no) (effects (font (size 1.27 1.27))))
  (pin "1")
  (pin "2")
  (pin "5")
  (pin "3")
  (pin "8")
  (pin "7")
  (pin "4")
  (pin "6"))
 (symbol
  (lib_id "Switch:SW_Push")
  (at 82.55 106.68 0)
  (unit 1)
  (body_style 1)
  (exclude_from_sim no)
  (in_bom yes)
  (on_board yes)
  (in_pos_files yes)
  (dnp no)
  (fields_autoplaced yes)
  (property "Reference" "SW1" (at 82.55 99.06 0) (show_name no) (do_not_autoplace no) (effects (font (size 1.27 1.27))))
  (property "Value" "SW_Push" (at 82.55 101.6 0) (show_name no) (do_not_autoplace no) (effects (font (size 1.27 1.27))))
  (property "Footprint" "Button_Switch_Keyboard:SW_Cherry_MX_1.00u_PCB" (at 82.55 101.6 0) (hide yes) (show_name no) (do_not_autoplace no) (effects (font (size 1.27 1.27))))
  (property "Datasheet" "" (at 82.55 101.6 0) (hide yes) (show_name no) (do_not_autoplace no) (effects (font (size 1.27 1.27))))
  (property "Description" "Push button switch, generic, two pins" (at 82.55 106.68 0) (hide yes) (show_name no) (do_not_autoplace no) (effects (font (size 1.27 1.27))))
  (pin "1")
  (pin "2"))
 (symbol
  (lib_id "power:GND")
  (at 138.43 114.3 270)
  (unit 1)
  (body_style 1)
  (exclude_from_sim no)
  (in_bom yes)
  (on_board yes)
  (in_pos_files yes)
  (dnp no)
  (fields_autoplaced yes)
  (property "Reference" "#PWR06" (at 132.08 114.3 0) (hide yes) (show_name no) (do_not_autoplace no) (effects (font (size 1.27 1.27))))
  (property "Value" "GND" (at 134.62 114.2999 90) (show_name no) (do_not_autoplace no) (effects (font (size 1.27 1.27)) (justify right)))
  (property "Footprint" "" (at 138.43 114.3 0) (hide yes) (show_name no) (do_not_autoplace no) (effects (font (size 1.27 1.27))))
  (property "Datasheet" "" (at 138.43 114.3 0) (hide yes) (show_name no) (do_not_autoplace no) (effects (font (size 1.27 1.27))))
  (property "Description" "Power symbol creates a global label with name \"GND\" , ground" (at 138.43 114.3 0) (hide yes) (show_name no) (do_not_autoplace no) (effects (font (size 1.27 1.27))))
  (pin "1"))
 (symbol
  (lib_id "power:GND")
  (at 77.47 118.11 270)
  (unit 1)
  (body_style 1)
  (exclude_from_sim no)
  (in_bom yes)
  (on_board yes)
  (in_pos_files yes)
  (dnp no)
  (fields_autoplaced yes)
  (property "Reference" "#PWR013" (at 71.12 118.11 0) (hide yes) (show_name no) (do_not_autoplace no) (effects (font (size 1.27 1.27))))
  (property "Value" "GND" (at 73.66 118.1099 90) (show_name no) (do_not_autoplace no) (effects (font (size 1.27 1.27)) (justify right)))
  (property "Footprint" "" (at 77.47 118.11 0) (hide yes) (show_name no) (do_not_autoplace no) (effects (font (size 1.27 1.27))))
  (property "Datasheet" "" (at 77.47 118.11 0) (hide yes) (show_name no) (do_not_autoplace no) (effects (font (size 1.27 1.27))))
  (property "Description" "Power symbol creates a global label with name \"GND\" , ground" (at 77.47 118.11 0) (hide yes) (show_name no) (do_not_autoplace no) (effects (font (size 1.27 1.27))))
  (pin "1"))
 (sheet_instances
  (path ""
   (page "1")))
 (embedded_fonts no))
